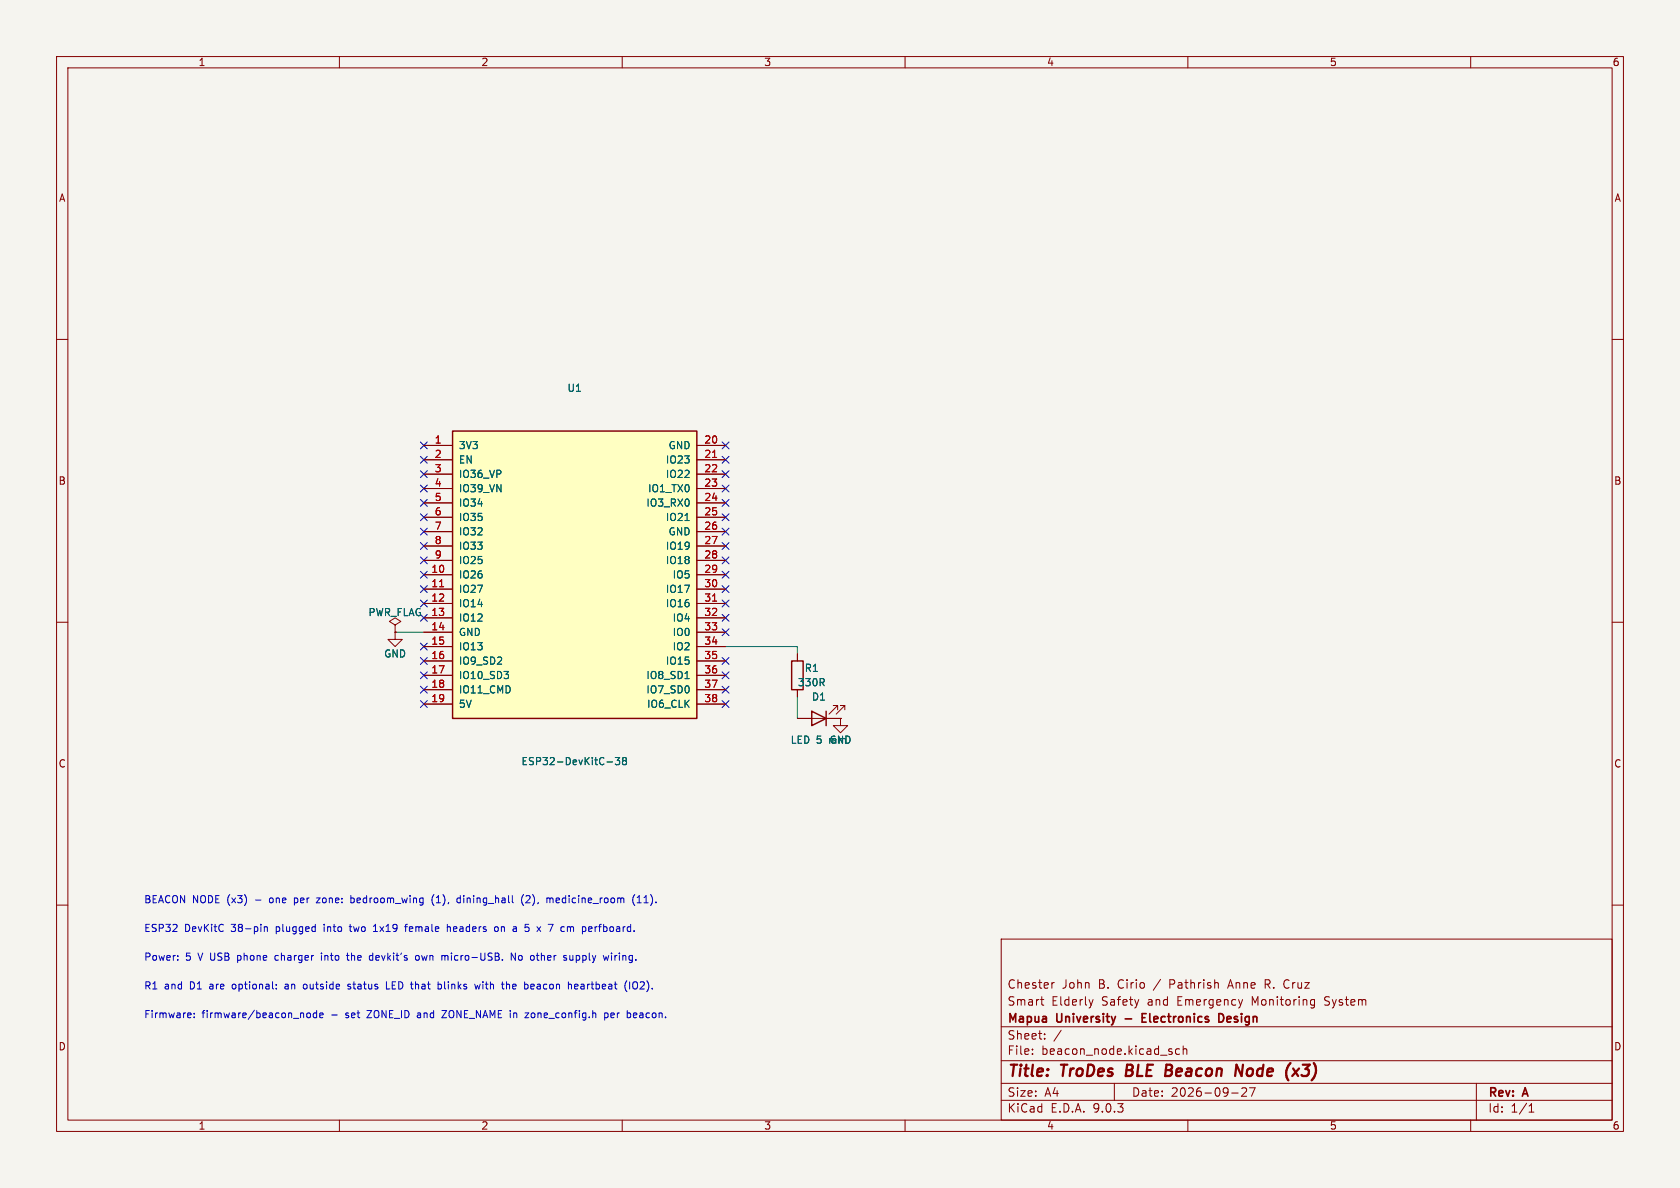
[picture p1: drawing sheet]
(kicad_sch
 (version 20250114)
 (generator "eeschema")
 (generator_version "9.0")
 (paper "A4")
 (title_block
  (title "TroDes BLE Beacon Node (x3)")
  (date "2026-09-27")
  (rev "A")
  (company "Mapua University - Electronics Design")
  (comment 1 "Smart Elderly Safety and Emergency Monitoring System")
  (comment 2 "Chester John B. Cirio / Pathrish Anne R. Cruz"))
 (lib_symbols
  (symbol "TroDes:ESP32_DevKitC_38"
   (pin_names
    (offset 1.016)) (exclude_from_sim no) (in_bom yes) (on_board yes)
   (property "Reference" "U" (at -21.59 27.94 0) (effects (font (size 1.27 1.27)) (justify left)))
   (property "Value" "ESP32-DevKitC-38" (at -21.59 -27.94 0) (effects (font (size 1.27 1.27)) (justify left)))
   (property "Footprint" "" (at 0 0 0) (effects (font (size 1.27 1.27)) (hide yes)))
   (property "Datasheet" "" (at 0 0 0) (effects (font (size 1.27 1.27)) (hide yes)))
   (property "Description" "ESP32-WROOM-32 devkit, 38-pin, mounted on 2 x 19 female headers" (at 0 0 0) (effects (font (size 1.27 1.27)) (hide yes)))
   (symbol "ESP32_DevKitC_38_0_1"
    (rectangle (start -21.59 25.4) (end 21.59 -25.4) (stroke (width 0.254) (type default)) (fill (type background))))
   (symbol "ESP32_DevKitC_38_1_1"
    (pin power_out line (at -26.67 22.86 0) (length 5.08) (name "3V3" (effects (font (size 1.27 1.27)))) (number "1" (effects (font (size 1.27 1.27)))))
    (pin input line (at -26.67 20.32 0) (length 5.08) (name "EN" (effects (font (size 1.27 1.27)))) (number "2" (effects (font (size 1.27 1.27)))))
    (pin input line (at -26.67 17.78 0) (length 5.08) (name "IO36_VP" (effects (font (size 1.27 1.27)))) (number "3" (effects (font (size 1.27 1.27)))))
    (pin input line (at -26.67 15.24 0) (length 5.08) (name "IO39_VN" (effects (font (size 1.27 1.27)))) (number "4" (effects (font (size 1.27 1.27)))))
    (pin input line (at -26.67 12.7 0) (length 5.08) (name "IO34" (effects (font (size 1.27 1.27)))) (number "5" (effects (font (size 1.27 1.27)))))
    (pin input line (at -26.67 10.16 0) (length 5.08) (name "IO35" (effects (font (size 1.27 1.27)))) (number "6" (effects (font (size 1.27 1.27)))))
    (pin bidirectional line (at -26.67 7.62 0) (length 5.08) (name "IO32" (effects (font (size 1.27 1.27)))) (number "7" (effects (font (size 1.27 1.27)))))
    (pin bidirectional line (at -26.67 5.08 0) (length 5.08) (name "IO33" (effects (font (size 1.27 1.27)))) (number "8" (effects (font (size 1.27 1.27)))))
    (pin bidirectional line (at -26.67 2.54 0) (length 5.08) (name "IO25" (effects (font (size 1.27 1.27)))) (number "9" (effects (font (size 1.27 1.27)))))
    (pin bidirectional line (at -26.67 0 0) (length 5.08) (name "IO26" (effects (font (size 1.27 1.27)))) (number "10" (effects (font (size 1.27 1.27)))))
    (pin bidirectional line (at -26.67 -2.54 0) (length 5.08) (name "IO27" (effects (font (size 1.27 1.27)))) (number "11" (effects (font (size 1.27 1.27)))))
    (pin bidirectional line (at -26.67 -5.08 0) (length 5.08) (name "IO14" (effects (font (size 1.27 1.27)))) (number "12" (effects (font (size 1.27 1.27)))))
    (pin bidirectional line (at -26.67 -7.62 0) (length 5.08) (name "IO12" (effects (font (size 1.27 1.27)))) (number "13" (effects (font (size 1.27 1.27)))))
    (pin power_in line (at -26.67 -10.16 0) (length 5.08) (name "GND" (effects (font (size 1.27 1.27)))) (number "14" (effects (font (size 1.27 1.27)))))
    (pin bidirectional line (at -26.67 -12.7 0) (length 5.08) (name "IO13" (effects (font (size 1.27 1.27)))) (number "15" (effects (font (size 1.27 1.27)))))
    (pin bidirectional line (at -26.67 -15.24 0) (length 5.08) (name "IO9_SD2" (effects (font (size 1.27 1.27)))) (number "16" (effects (font (size 1.27 1.27)))))
    (pin bidirectional line (at -26.67 -17.78 0) (length 5.08) (name "IO10_SD3" (effects (font (size 1.27 1.27)))) (number "17" (effects (font (size 1.27 1.27)))))
    (pin bidirectional line (at -26.67 -20.32 0) (length 5.08) (name "IO11_CMD" (effects (font (size 1.27 1.27)))) (number "18" (effects (font (size 1.27 1.27)))))
    (pin power_in line (at -26.67 -22.86 0) (length 5.08) (name "5V" (effects (font (size 1.27 1.27)))) (number "19" (effects (font (size 1.27 1.27)))))
    (pin power_in line (at 26.67 22.86 180) (length 5.08) (name "GND" (effects (font (size 1.27 1.27)))) (number "20" (effects (font (size 1.27 1.27)))))
    (pin bidirectional line (at 26.67 20.32 180) (length 5.08) (name "IO23" (effects (font (size 1.27 1.27)))) (number "21" (effects (font (size 1.27 1.27)))))
    (pin bidirectional line (at 26.67 17.78 180) (length 5.08) (name "IO22" (effects (font (size 1.27 1.27)))) (number "22" (effects (font (size 1.27 1.27)))))
    (pin bidirectional line (at 26.67 15.24 180) (length 5.08) (name "IO1_TX0" (effects (font (size 1.27 1.27)))) (number "23" (effects (font (size 1.27 1.27)))))
    (pin bidirectional line (at 26.67 12.7 180) (length 5.08) (name "IO3_RX0" (effects (font (size 1.27 1.27)))) (number "24" (effects (font (size 1.27 1.27)))))
    (pin bidirectional line (at 26.67 10.16 180) (length 5.08) (name "IO21" (effects (font (size 1.27 1.27)))) (number "25" (effects (font (size 1.27 1.27)))))
    (pin power_in line (at 26.67 7.62 180) (length 5.08) (name "GND" (effects (font (size 1.27 1.27)))) (number "26" (effects (font (size 1.27 1.27)))))
    (pin bidirectional line (at 26.67 5.08 180) (length 5.08) (name "IO19" (effects (font (size 1.27 1.27)))) (number "27" (effects (font (size 1.27 1.27)))))
    (pin bidirectional line (at 26.67 2.54 180) (length 5.08) (name "IO18" (effects (font (size 1.27 1.27)))) (number "28" (effects (font (size 1.27 1.27)))))
    (pin bidirectional line (at 26.67 0 180) (length 5.08) (name "IO5" (effects (font (size 1.27 1.27)))) (number "29" (effects (font (size 1.27 1.27)))))
    (pin bidirectional line (at 26.67 -2.54 180) (length 5.08) (name "IO17" (effects (font (size 1.27 1.27)))) (number "30" (effects (font (size 1.27 1.27)))))
    (pin bidirectional line (at 26.67 -5.08 180) (length 5.08) (name "IO16" (effects (font (size 1.27 1.27)))) (number "31" (effects (font (size 1.27 1.27)))))
    (pin bidirectional line (at 26.67 -7.62 180) (length 5.08) (name "IO4" (effects (font (size 1.27 1.27)))) (number "32" (effects (font (size 1.27 1.27)))))
    (pin bidirectional line (at 26.67 -10.16 180) (length 5.08) (name "IO0" (effects (font (size 1.27 1.27)))) (number "33" (effects (font (size 1.27 1.27)))))
    (pin bidirectional line (at 26.67 -12.7 180) (length 5.08) (name "IO2" (effects (font (size 1.27 1.27)))) (number "34" (effects (font (size 1.27 1.27)))))
    (pin bidirectional line (at 26.67 -15.24 180) (length 5.08) (name "IO15" (effects (font (size 1.27 1.27)))) (number "35" (effects (font (size 1.27 1.27)))))
    (pin bidirectional line (at 26.67 -17.78 180) (length 5.08) (name "IO8_SD1" (effects (font (size 1.27 1.27)))) (number "36" (effects (font (size 1.27 1.27)))))
    (pin bidirectional line (at 26.67 -20.32 180) (length 5.08) (name "IO7_SD0" (effects (font (size 1.27 1.27)))) (number "37" (effects (font (size 1.27 1.27)))))
    (pin bidirectional line (at 26.67 -22.86 180) (length 5.08) (name "IO6_CLK" (effects (font (size 1.27 1.27)))) (number "38" (effects (font (size 1.27 1.27))))))
   (embedded_fonts no))
  (symbol "Device:R"
   (pin_numbers (hide yes))
   (pin_names
    (offset 0)) (exclude_from_sim no) (in_bom yes) (on_board yes)
   (property "Reference" "R" (at 2.032 0 90) (effects (font (size 1.27 1.27))))
   (property "Value" "R" (at 0 0 90) (effects (font (size 1.27 1.27))))
   (property "Footprint" "" (at -1.778 0 90) (effects (font (size 1.27 1.27)) (hide yes)))
   (property "Datasheet" "~" (at 0 0 0) (effects (font (size 1.27 1.27)) (hide yes)))
   (property "Description" "Resistor" (at 0 0 0) (effects (font (size 1.27 1.27)) (hide yes)))
   (symbol "R_0_1"
    (rectangle (start -1.016 -2.54) (end 1.016 2.54) (stroke (width 0.254) (type default)) (fill (type none))))
   (symbol "R_1_1"
    (pin passive line (at 0 3.81 270) (length 1.27) (name "~" (effects (font (size 1.27 1.27)))) (number "1" (effects (font (size 1.27 1.27)))))
    (pin passive line (at 0 -3.81 90) (length 1.27) (name "~" (effects (font (size 1.27 1.27)))) (number "2" (effects (font (size 1.27 1.27))))))
   (embedded_fonts no))
  (symbol "Device:LED"
   (pin_numbers (hide yes))
   (pin_names
    (offset 1.016) (hide yes)) (exclude_from_sim no) (in_bom yes) (on_board yes)
   (property "Reference" "D" (at 0 2.54 0) (effects (font (size 1.27 1.27))))
   (property "Value" "LED" (at 0 -2.54 0) (effects (font (size 1.27 1.27))))
   (property "Footprint" "" (at 0 0 0) (effects (font (size 1.27 1.27)) (hide yes)))
   (property "Datasheet" "~" (at 0 0 0) (effects (font (size 1.27 1.27)) (hide yes)))
   (property "Description" "Light emitting diode" (at 0 0 0) (effects (font (size 1.27 1.27)) (hide yes)))
   (property "Sim.Pins" "1=K 2=A" (at 0 0 0) (effects (font (size 1.27 1.27)) (hide yes)))
   (symbol "LED_0_1"
    (polyline (pts (xy -3.048 -0.762) (xy -4.572 -2.286) (xy -3.81 -2.286) (xy -4.572 -2.286) (xy -4.572 -1.524)) (stroke (width 0) (type default)) (fill (type none)))
    (polyline (pts (xy -1.778 -0.762) (xy -3.302 -2.286) (xy -2.54 -2.286) (xy -3.302 -2.286) (xy -3.302 -1.524)) (stroke (width 0) (type default)) (fill (type none)))
    (polyline (pts (xy -1.27 0) (xy 1.27 0)) (stroke (width 0) (type default)) (fill (type none)))
    (polyline (pts (xy -1.27 -1.27) (xy -1.27 1.27)) (stroke (width 0.254) (type default)) (fill (type none)))
    (polyline (pts (xy 1.27 -1.27) (xy 1.27 1.27) (xy -1.27 0) (xy 1.27 -1.27)) (stroke (width 0.254) (type default)) (fill (type none))))
   (symbol "LED_1_1"
    (pin passive line (at -3.81 0 0) (length 2.54) (name "K" (effects (font (size 1.27 1.27)))) (number "1" (effects (font (size 1.27 1.27)))))
    (pin passive line (at 3.81 0 180) (length 2.54) (name "A" (effects (font (size 1.27 1.27)))) (number "2" (effects (font (size 1.27 1.27))))))
   (embedded_fonts no))
  (symbol "power:GND"
   (power)
   (pin_numbers (hide yes))
   (pin_names
    (offset 0) (hide yes)) (exclude_from_sim no) (in_bom yes) (on_board yes)
   (property "Reference" "#PWR" (at 0 -6.35 0) (effects (font (size 1.27 1.27)) (hide yes)))
   (property "Value" "GND" (at 0 -3.81 0) (effects (font (size 1.27 1.27))))
   (property "Footprint" "" (at 0 0 0) (effects (font (size 1.27 1.27)) (hide yes)))
   (property "Datasheet" "" (at 0 0 0) (effects (font (size 1.27 1.27)) (hide yes)))
   (property "Description" "Power symbol creates a global label with name \"GND\" , ground" (at 0 0 0) (effects (font (size 1.27 1.27)) (hide yes)))
   (symbol "GND_0_1"
    (polyline (pts (xy 0 0) (xy 0 -1.27) (xy 1.27 -1.27) (xy 0 -2.54) (xy -1.27 -1.27) (xy 0 -1.27)) (stroke (width 0) (type default)) (fill (type none))))
   (symbol "GND_1_1"
    (pin power_in line (at 0 0 270) (length 0) (name "~" (effects (font (size 1.27 1.27)))) (number "1" (effects (font (size 1.27 1.27))))))
   (embedded_fonts no))
  (symbol "power:PWR_FLAG"
   (power)
   (pin_numbers (hide yes))
   (pin_names
    (offset 0) (hide yes)) (exclude_from_sim no) (in_bom yes) (on_board yes)
   (property "Reference" "#FLG" (at 0 1.905 0) (effects (font (size 1.27 1.27)) (hide yes)))
   (property "Value" "PWR_FLAG" (at 0 3.81 0) (effects (font (size 1.27 1.27))))
   (property "Footprint" "" (at 0 0 0) (effects (font (size 1.27 1.27)) (hide yes)))
   (property "Datasheet" "~" (at 0 0 0) (effects (font (size 1.27 1.27)) (hide yes)))
   (property "Description" "Special symbol for telling ERC where power comes from" (at 0 0 0) (effects (font (size 1.27 1.27)) (hide yes)))
   (symbol "PWR_FLAG_0_0"
    (pin power_out line (at 0 0 90) (length 0) (name "~" (effects (font (size 1.27 1.27)))) (number "1" (effects (font (size 1.27 1.27))))))
   (symbol "PWR_FLAG_0_1"
    (polyline (pts (xy 0 0) (xy 0 1.27) (xy -1.016 1.905) (xy 0 2.54) (xy 1.016 1.905) (xy 0 1.27)) (stroke (width 0) (type default)) (fill (type none))))
   (embedded_fonts no)))
 (symbol
  (lib_id "TroDes:ESP32_DevKitC_38")
  (at 101.6 101.6 0)
  (unit 1)
  (exclude_from_sim no)
  (in_bom yes)
  (on_board yes)
  (dnp no)
  (property "Reference" "U1" (at 101.6 68.6 0) (effects (font (size 1.27 1.27))))
  (property "Value" "ESP32-DevKitC-38" (at 101.6 134.6 0) (effects (font (size 1.27 1.27))))
  (property "Footprint" "TroDes:ESP32-DevKitC-38_55x28mm_Socket" (at 101.6 101.6 0) (effects (font (size 1.27 1.27)) (hide yes)))
  (property "Datasheet" "" (at 101.6 101.6 0) (effects (font (size 1.27 1.27)) (hide yes)))
  (property "Description" "" (at 101.6 101.6 0) (effects (font (size 1.27 1.27)) (hide yes)))
  (pin "1")
  (pin "2")
  (pin "3")
  (pin "4")
  (pin "5")
  (pin "6")
  (pin "7")
  (pin "8")
  (pin "9")
  (pin "10")
  (pin "11")
  (pin "12")
  (pin "13")
  (pin "14")
  (pin "15")
  (pin "16")
  (pin "17")
  (pin "18")
  (pin "19")
  (pin "20")
  (pin "21")
  (pin "22")
  (pin "23")
  (pin "24")
  (pin "25")
  (pin "26")
  (pin "27")
  (pin "28")
  (pin "29")
  (pin "30")
  (pin "31")
  (pin "32")
  (pin "33")
  (pin "34")
  (pin "35")
  (pin "36")
  (pin "37")
  (pin "38"))
 (wire
  (pts (xy 128.27 114.3) (xy 140.97 114.3))
  (stroke (width 0) (type default)))
 (wire
  (pts (xy 140.97 114.3) (xy 140.97 115.57))
  (stroke (width 0) (type default)))
 (symbol
  (lib_id "Device:R")
  (at 140.97 119.38 0)
  (unit 1)
  (exclude_from_sim no)
  (in_bom yes)
  (on_board yes)
  (dnp no)
  (property "Reference" "R1" (at 143.51 118.11 0) (effects (font (size 1.27 1.27))))
  (property "Value" "330R" (at 143.51 120.65 0) (effects (font (size 1.27 1.27))))
  (property "Footprint" "Resistor_THT:R_Axial_DIN0207_L6.3mm_D2.5mm_P7.62mm_Horizontal" (at 140.97 119.38 0) (effects (font (size 1.27 1.27)) (hide yes)))
  (property "Datasheet" "" (at 140.97 119.38 0) (effects (font (size 1.27 1.27)) (hide yes)))
  (property "Description" "" (at 140.97 119.38 0) (effects (font (size 1.27 1.27)) (hide yes)))
  (pin "1")
  (pin "2"))
 (wire
  (pts (xy 140.97 123.19) (xy 140.97 127))
  (stroke (width 0) (type default)))
 (symbol
  (lib_id "Device:LED")
  (at 144.78 127 180)
  (unit 1)
  (exclude_from_sim no)
  (in_bom yes)
  (on_board yes)
  (dnp no)
  (property "Reference" "D1" (at 144.78 123.19 0) (effects (font (size 1.27 1.27))))
  (property "Value" "LED 5 mm" (at 144.78 130.81 0) (effects (font (size 1.27 1.27))))
  (property "Footprint" "LED_THT:LED_D5.0mm" (at 144.78 127 0) (effects (font (size 1.27 1.27)) (hide yes)))
  (property "Datasheet" "" (at 144.78 127 0) (effects (font (size 1.27 1.27)) (hide yes)))
  (property "Description" "" (at 144.78 127 0) (effects (font (size 1.27 1.27)) (hide yes)))
  (pin "1")
  (pin "2"))
 (symbol
  (lib_id "power:GND")
  (at 148.59 127 0)
  (unit 1)
  (exclude_from_sim no)
  (in_bom no)
  (on_board yes)
  (dnp no)
  (property "Reference" "#PWR01" (at 148.59 133.35 0) (effects (font (size 1.27 1.27)) (hide yes)))
  (property "Value" "GND" (at 148.59 130.81 0) (effects (font (size 1.27 1.27))))
  (property "Footprint" "" (at 148.59 127 0) (effects (font (size 1.27 1.27)) (hide yes)))
  (property "Datasheet" "" (at 148.59 127 0) (effects (font (size 1.27 1.27)) (hide yes)))
  (property "Description" "" (at 148.59 127 0) (effects (font (size 1.27 1.27)) (hide yes)))
  (pin "1"))
 (wire
  (pts (xy 74.93 111.76) (xy 69.85 111.76))
  (stroke (width 0) (type default)))
 (symbol
  (lib_id "power:GND")
  (at 69.85 111.76 0)
  (unit 1)
  (exclude_from_sim no)
  (in_bom no)
  (on_board yes)
  (dnp no)
  (property "Reference" "#PWR02" (at 69.85 118.11 0) (effects (font (size 1.27 1.27)) (hide yes)))
  (property "Value" "GND" (at 69.85 115.57 0) (effects (font (size 1.27 1.27))))
  (property "Footprint" "" (at 69.85 111.76 0) (effects (font (size 1.27 1.27)) (hide yes)))
  (property "Datasheet" "" (at 69.85 111.76 0) (effects (font (size 1.27 1.27)) (hide yes)))
  (property "Description" "" (at 69.85 111.76 0) (effects (font (size 1.27 1.27)) (hide yes)))
  (pin "1"))
 (symbol
  (lib_id "power:PWR_FLAG")
  (at 69.85 111.76 0)
  (unit 1)
  (exclude_from_sim no)
  (in_bom no)
  (on_board yes)
  (dnp no)
  (property "Reference" "#FLG01" (at 69.85 106.26 0) (effects (font (size 1.27 1.27)) (hide yes)))
  (property "Value" "PWR_FLAG" (at 69.85 108.26 0) (effects (font (size 1.27 1.27))))
  (property "Footprint" "" (at 69.85 111.76 0) (effects (font (size 1.27 1.27)) (hide yes)))
  (property "Datasheet" "" (at 69.85 111.76 0) (effects (font (size 1.27 1.27)) (hide yes)))
  (property "Description" "" (at 69.85 111.76 0) (effects (font (size 1.27 1.27)) (hide yes)))
  (pin "1"))
 (no_connect
  (at 74.93 78.74))
 (no_connect
  (at 74.93 81.28))
 (no_connect
  (at 74.93 83.82))
 (no_connect
  (at 74.93 86.36))
 (no_connect
  (at 74.93 88.9))
 (no_connect
  (at 74.93 91.44))
 (no_connect
  (at 74.93 93.98))
 (no_connect
  (at 74.93 96.52))
 (no_connect
  (at 74.93 99.06))
 (no_connect
  (at 74.93 101.6))
 (no_connect
  (at 74.93 104.14))
 (no_connect
  (at 74.93 106.68))
 (no_connect
  (at 74.93 109.22))
 (no_connect
  (at 74.93 114.3))
 (no_connect
  (at 74.93 116.84))
 (no_connect
  (at 74.93 119.38))
 (no_connect
  (at 74.93 121.92))
 (no_connect
  (at 74.93 124.46))
 (no_connect
  (at 128.27 78.74))
 (no_connect
  (at 128.27 81.28))
 (no_connect
  (at 128.27 83.82))
 (no_connect
  (at 128.27 86.36))
 (no_connect
  (at 128.27 88.9))
 (no_connect
  (at 128.27 91.44))
 (no_connect
  (at 128.27 93.98))
 (no_connect
  (at 128.27 96.52))
 (no_connect
  (at 128.27 99.06))
 (no_connect
  (at 128.27 101.6))
 (no_connect
  (at 128.27 104.14))
 (no_connect
  (at 128.27 106.68))
 (no_connect
  (at 128.27 109.22))
 (no_connect
  (at 128.27 111.76))
 (no_connect
  (at 128.27 116.84))
 (no_connect
  (at 128.27 119.38))
 (no_connect
  (at 128.27 121.92))
 (no_connect
  (at 128.27 124.46))
 (text "BEACON NODE (x3) - one per zone: bedroom_wing (1), dining_hall (2), medicine_room (11)."
  (exclude_from_sim no)
  (at 25.4 160 0)
  (effects (font (size 1.27 1.27)) (justify left bottom)))
 (text "ESP32 DevKitC 38-pin plugged into two 1x19 female headers on a 5 x 7 cm perfboard."
  (exclude_from_sim no)
  (at 25.4 165.08 0)
  (effects (font (size 1.27 1.27)) (justify left bottom)))
 (text "Power: 5 V USB phone charger into the devkit's own micro-USB. No other supply wiring."
  (exclude_from_sim no)
  (at 25.4 170.16 0)
  (effects (font (size 1.27 1.27)) (justify left bottom)))
 (text "R1 and D1 are optional: an outside status LED that blinks with the beacon heartbeat (IO2)."
  (exclude_from_sim no)
  (at 25.4 175.24 0)
  (effects (font (size 1.27 1.27)) (justify left bottom)))
 (text "Firmware: firmware/beacon_node - set ZONE_ID and ZONE_NAME in zone_config.h per beacon."
  (exclude_from_sim no)
  (at 25.4 180.32 0)
  (effects (font (size 1.27 1.27)) (justify left bottom)))
 (sheet_instances
  (path ""
   (page "1")))
 (embedded_fonts no))
